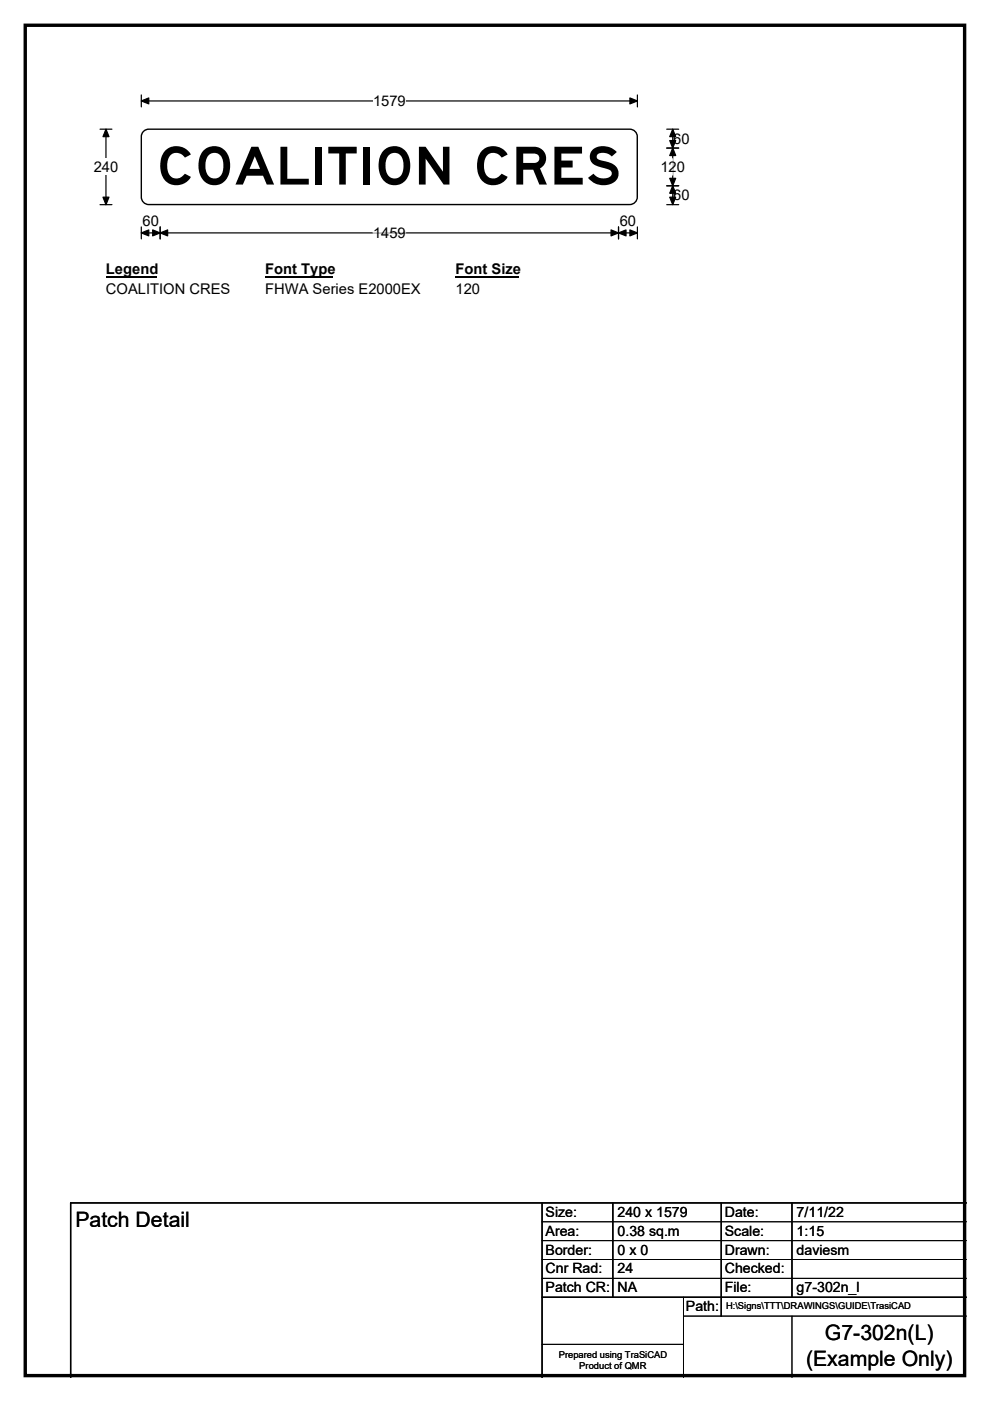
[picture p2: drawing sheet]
<svg xmlns="http://www.w3.org/2000/svg" width="210mm" height="297mm" viewBox="0 0 210 297" stroke-linecap="round" stroke-linejoin="round" font-family="sans-serif">
<path d="M5.4 5.4h199.2v286.3h-199.2z" fill="none" stroke="#000" stroke-width=".72"/>
<path d="M30 21.4h105.2M30 20.1v2.6M135.2 20.1v2.6" fill="none" stroke="#000" stroke-width=".25"/>
<path d="M30 21.4l1.6-.6v1.2zM133.6 20.8l1.6 .6-1.6 .6z" fill="#000" stroke="#000" stroke-width=".25"/>
<path d="M79.1 19.7h7v3.5h-7z" fill="#fff"/>
<path d="M21.2 27.4h2.5M22.5 27.4v16M21.2 43.4h2.5M30 49.4h105.2M30 48.1v2.6M34 48.1v2.6M131.2 48.1v2.6M135.2 48.1v2.6" fill="none" stroke="#000" stroke-width=".25"/>
<path d="M22.5 27.4l.6 1.6h-1.3zM21.8 41.8h1.3l-.6 1.6zM30 49.4l1.6-.7v1.3zM34 49.4l1.6-.7v1.3zM32.4 48.7l1.6 .7-1.6 .6zM129.6 48.7l1.6 .7-1.6 .6zM131.2 49.4l1.6-.7v1.3zM133.6 48.7l1.6 .7-1.6 .6z" fill="#000" stroke="#000" stroke-width=".25"/>
<path d="M79.1 49.4h7" fill="none" stroke="#fff" stroke-width=".25"/>
<path d="M19.9 33.7h5.2v3.4h-5.2z" fill="#fff"/>
<path d="M141.4 31.4h2.6M141.4 39.4h2.6M141.4 27.4h2.6M142.7 27.4v16M141.4 43.4h2.6" fill="none" stroke="#000" stroke-width=".25"/>
<path d="M142.7 31.4l.6 1.6h-1.3zM142 37.8h1.3l-.6 1.6zM142.7 27.4l.6 1.6h-1.3zM142 29.8h1.3l-.6 1.6zM142.7 39.4l.6 1.6h-1.3zM142 41.8h1.3l-.6 1.6z" fill="#000" stroke="#000" stroke-width=".25"/>
<path d="M142.7 33.7v3.4" fill="none" stroke="#fff" stroke-width=".25"/>
<path d="M22.5 55.4h10.7v3.5h-10.7z" fill="#fff"/>
<path d="M22.5 58.7h10.7" fill="none" stroke="#000" stroke-width=".32"/>
<path d="M56.2 55.4h14.5v3.5h-14.5z" fill="#fff"/>
<path d="M56.2 58.7h14.5" fill="none" stroke="#000" stroke-width=".32"/>
<path d="M96.6 55.4h13.5v3.5h-13.5z" fill="#fff"/>
<path d="M96.6 58.7h13.5" fill="none" stroke="#000" stroke-width=".32"/>
<g fill="#fff">
<path d="M22.5 59.6h26.2v3.5h-26.2z"/>
<path d="M56.2 59.6h32.9v3.5h-32.9z"/>
<path d="M96.6 59.6h5.2v3.5h-5.2z"/>
</g>
<path d="M30.3 28l.8-.5 .5-.1h102a1.59 1.59 0 0 1 1.6 1.6v12.8a1.61 1.61 0 0 1-1.6 1.6h-102a1.59 1.59 0 0 1-1.6-1.6v-12.8z" fill-rule="evenodd" fill="#fff" stroke="#fff" stroke-width=".21"/>
<path d="M30.3 28l.8-.5 .5-.1h102a1.59 1.59 0 0 1 1.6 1.6v12.8a1.61 1.61 0 0 1-1.6 1.6h-102a1.59 1.59 0 0 1-1.6-1.6v-12.8zM115 255v37M130 255v20M153 255v24M168 255v20M205 255h-190v37M115 275h90" fill="none" stroke="#000" stroke-width=".3"/>
<path d="M115 259h90M115 263h90M115 267h90M115 271h90M145 279h60M145 275v17M168 279v13M115 285h30" fill="none" stroke="#000" stroke-width=".21"/>
<text font-size="11.1" x="33.2" y="39.1">COALITION CRES</text>
<g font-size="4.5">
<text x="16" y="260.1">Patch Detail</text>
<text x="175" y="284.2">G7-302n(L)</text>
<text x="171" y="289.6">(Example Only)</text>
</g>
<g font-size="3.1">
<text x="79.1" y="22.5">1579</text>
<text x="142.8" y="30.4">60</text>
<text x="19.9" y="36.4">240</text>
<text x="140.1" y="36.4">120</text>
<text x="30.2" y="48">60</text>
<text x="131.4" y="48">60</text>
<text x="142.8" y="42.4">60</text>
<text x="79.1" y="50.4">1459</text>
<text x="22.5" y="58.2">Legend</text>
<text x="56.2" y="58.2">Font Type</text>
<text x="96.6" y="58.2">Font Size</text>
<text x="22.5" y="62.4">COALITION CRES</text>
<text x="56.2" y="62.4">FHWA Series E2000EX</text>
<text x="96.6" y="62.4">120</text>
</g>
<g font-size="3">
<text x="115.7" y="258">Size:</text>
<text x="131" y="258">240 x 1579</text>
<text x="153.7" y="258">Date:</text>
<text x="169" y="258">7/11/22</text>
<text x="115.7" y="262">Area:</text>
<text x="131" y="262">0.38 sq.m</text>
<text x="153.7" y="262">Scale:</text>
<text x="169" y="262">1:15</text>
<text x="115.7" y="266">Border:</text>
<text x="115.7" y="270">Cnr Rad:</text>
<text x="131" y="266">0 x 0</text>
<text x="131" y="270">24</text>
<text x="153.7" y="266">Drawn:</text>
<text x="153.7" y="270">Checked:</text>
<text x="169" y="266">daviesm</text>
<text x="115.7" y="274">Patch CR:</text>
<text x="131" y="274">NA</text>
<text x="153.7" y="274">File:</text>
<text x="169" y="274">g7-302n_l</text>
<text x="145.5" y="278">Path:</text>
</g>
<g font-size="2">
<text x="154" y="277.6">H:\Signs\TTT\DRAWINGS\GUIDE\TrasiCAD</text>
<text x="118.5" y="287.8">Prepared using TraSiCAD</text>
<text x="122.9" y="290.2">Product of QMR</text>
</g>
</svg>
